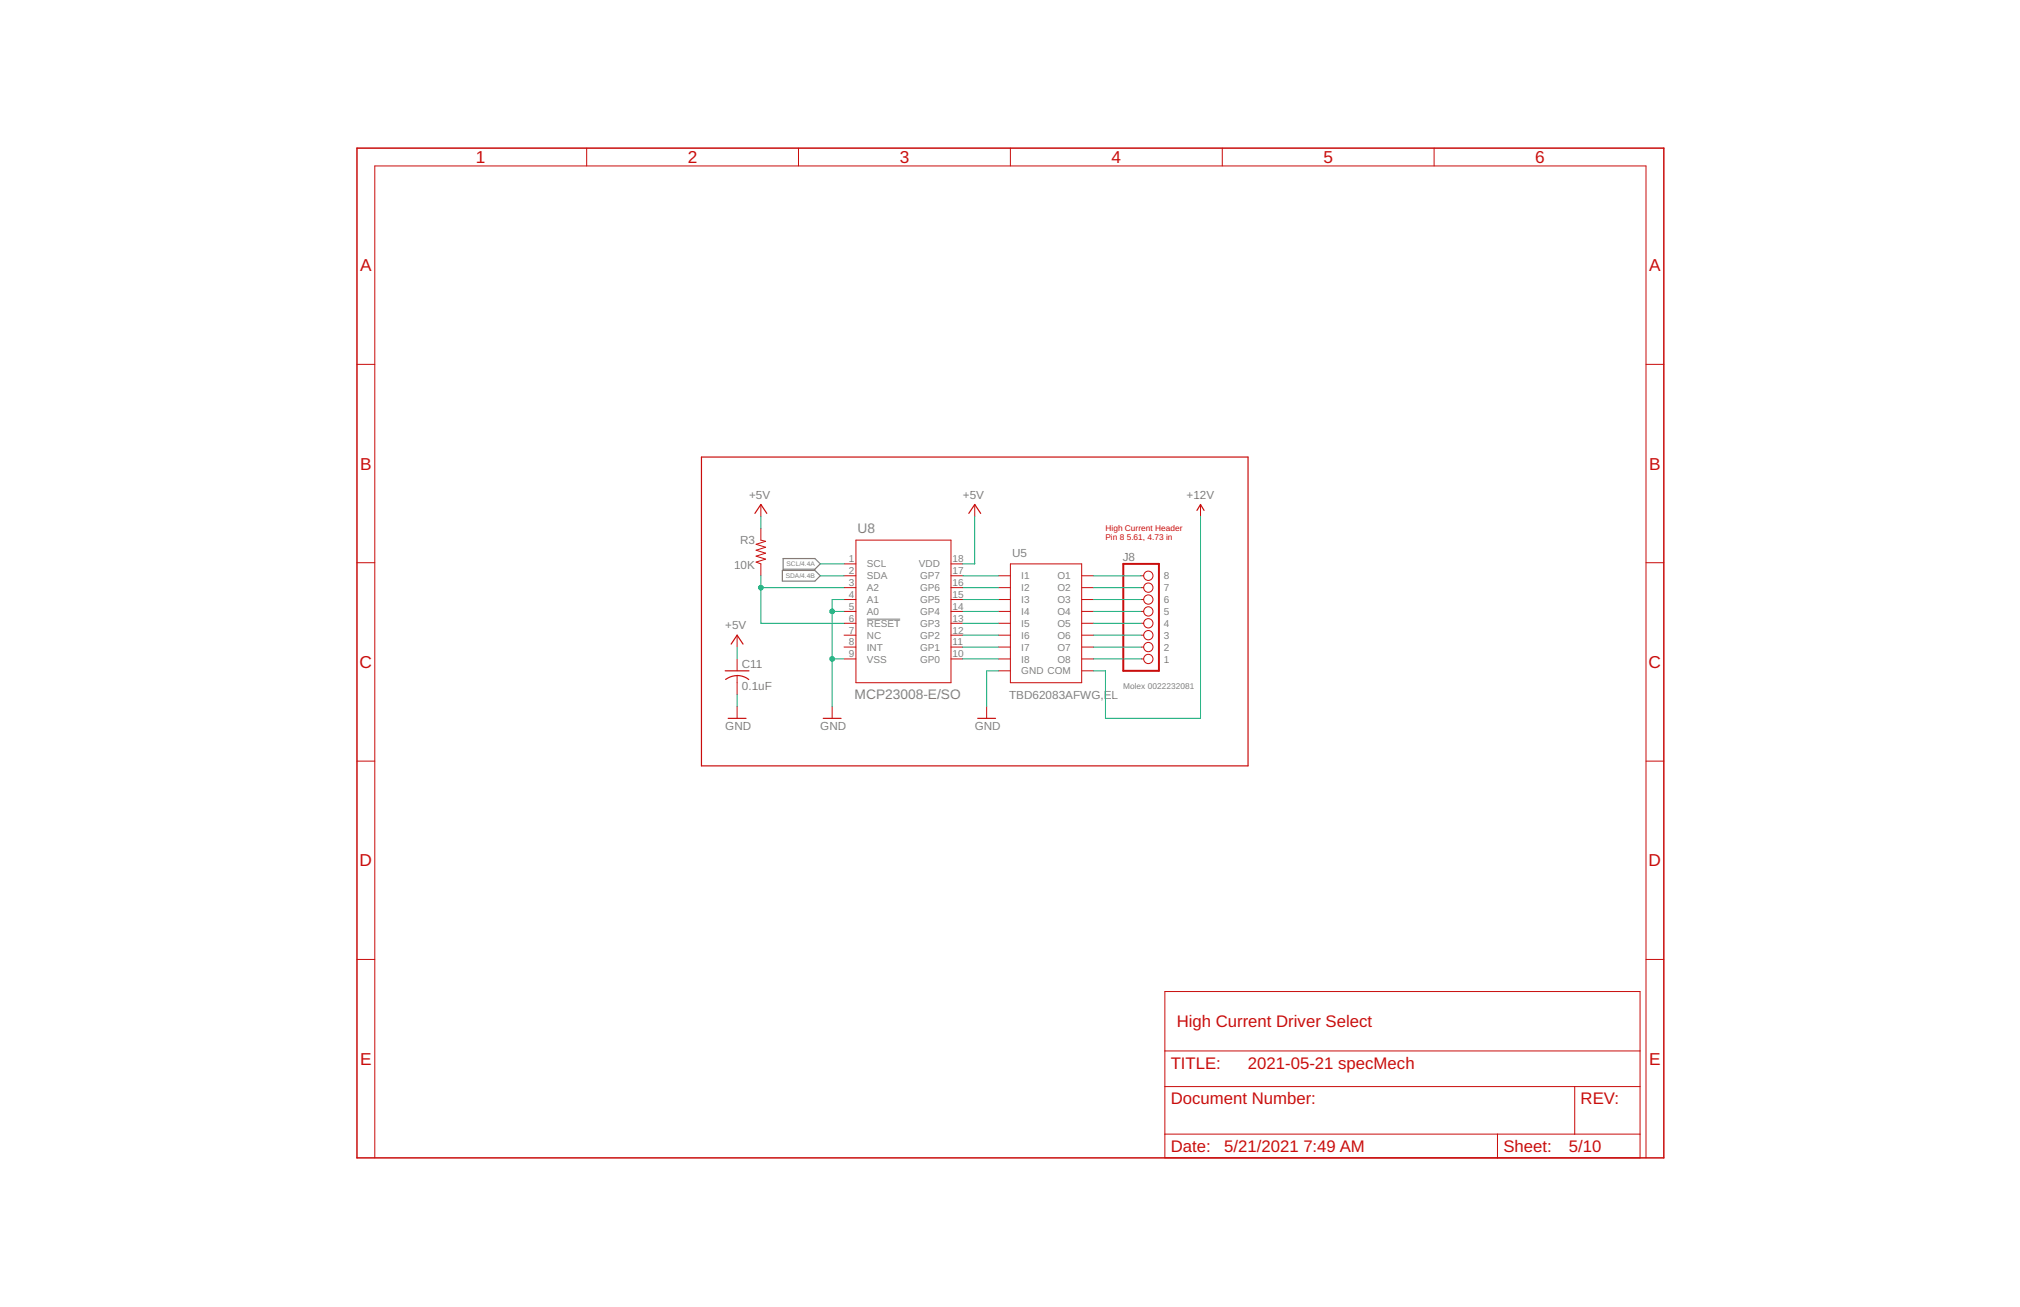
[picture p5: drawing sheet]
<svg xmlns="http://www.w3.org/2000/svg" width="432mm" height="279mm" viewBox="0 0 432 279" stroke-linecap="round" stroke-linejoin="round" font-family="sans-serif">
<path d="M185.3 132.4h7.1" fill="none" stroke="#808080" stroke-width=".21"/>
<path d="M167.4 119.4h6.8l1.1 1.1-1.1 1.2h-6.8zM167.2 121.9h7l1.1 1.2-1.1 1.1h-7z" fill="none" stroke="#808080" stroke-width=".25"/>
<g fill="none" stroke="#c90d0c" stroke-width=".21">
<path d="M125.4 31.7v3.8M170.7 31.7v3.8M216 31.7v3.8M261.3 31.7v3.8M306.6 31.7v3.8M76.3 77.9h3.8M351.9 77.9h3.8M162.6 112.9v2.6l1.1 .2-2.1 .7 2.1 .6-2.1 .6 2.1 .7-2.1 .6 2.1 .6-2.1 .7 1 .3v2.6M162.6 107.8v2.6M183 115.5h20.3v30.4h-20.3zM208.4 107.8v2.6M256.6 107.8v2.6"/>
<path d="M76.3 120.3h3.8M157.6 135.8v2.5M180.4 123.1h2.6M180.4 125.6h2.6M180.4 128.2h2.6M180.4 130.7h2.6M180.4 133.2h2.6M180.4 135.8h2.6M180.4 138.3h2.6M180.4 120.5h2.6M203.3 123.1h2.5M203.3 125.6h2.5"/>
<path d="M203.3 128.2h2.5M203.3 130.7h2.5M203.3 133.2h2.5M203.3 135.8h2.5M203.3 138.3h2.5M203.3 120.5h2.5M213.4 123.1h2.6M213.4 125.6h2.6M213.4 128.2h2.6M213.4 130.7h2.6M213.4 133.2h2.6M213.4 135.8h2.6"/>
<path d="M213.4 138.3h2.6M216 120.5h15.2v25.4h-15.2zM231.2 123.1h2.6M231.2 125.6h2.6M231.2 128.2h2.6M231.2 130.7h2.6M231.2 133.2h2.6M231.2 135.8h2.6M231.2 138.3h2.6M243.9 123.1h.6M243.9 125.6h.6M243.9 128.2h.6"/>
<path d="M243.9 130.7h.6M243.9 133.2h.6M243.9 135.8h.6M243.9 138.3h.6M351.9 120.3h3.8M157.6 140.9v2.5M157.6 144.4v4.1M157.6 151v2.6M177.9 151v2.6M180.4 140.9h2.6M203.3 140.9h2.5M210.9 151v2.6"/>
<path d="M213.4 140.9h2.6M213.4 143.4h2.6M231.2 140.9h2.6M231.2 143.4h2.6M243.9 140.9h.6M76.3 162.7h3.8M351.9 162.7h3.8M76.3 205.1h3.8M249 212h101.6v35.5h-101.6zM351.9 205.1h3.8M249 232.3h101.6M249 224.7h101.6"/>
<path d="M336.6 232.3v10.1M80.1 247.5v-212h271.8v212M249 242.4h101.6M320.1 242.4v5.1"/>
<circle cx="245.5" cy="123.1" r=".99"/>
<circle cx="245.5" cy="138.3" r=".99"/>
<circle cx="245.5" cy="130.7" r=".99"/>
<circle cx="245.5" cy="125.6" r=".99"/>
<circle cx="245.5" cy="133.2" r=".99"/>
<circle cx="245.5" cy="128.2" r=".99"/>
<circle cx="245.5" cy="135.8" r=".99"/>
<circle cx="245.5" cy="140.9" r=".99"/>
</g>
<path d="M149.9 97.7h116.9v66h-116.9zM161.4 109.7l1.2-1.9 1.3 1.9M207.1 109.7l1.3-1.9 1.2 1.9M255.9 109.1l.7-1.3 .8 1.3M156.3 137.7l1.3-1.9 1.2 1.9M155 143.4h5.1M155.1 145.2a4 4 0 0 1 5 .1M155.7 153.6h3.8M176 153.6h3.8M209 153.6h3.8" fill="none" stroke="#c90d0c" stroke-width=".25"/>
<path d="M240.1 120.5h7.6v22.9h-7.6z" fill="none" stroke="#c90d0c" stroke-width=".42"/>
<path d="M76.3 31.7h279.4v215.8h-279.4z" fill="none" stroke="#c90d0c" stroke-width=".32"/>
<g fill="none" stroke="#0dab76" stroke-width=".21">
<path d="M162.6 110.4v2.5M208.4 110.4v10.1h-2.6M256.6 110.4v43.2h-20.3v-10.2h-2.5M157.6 138.3v2.6M162.6 123.1v10.1h17.8M162.6 125.6h17.8M175.3 120.5h5.1M175.3 123.1h5.1M177.9 130.7h2.5M180.4 128.2h-2.5v22.8M205.8 128.2h7.6M205.8 130.7h7.6"/>
<path d="M205.8 123.1h7.6M205.8 125.6h7.6M205.8 133.2h7.6M205.8 135.8h7.6M205.8 138.3h7.6M233.8 128.2h10.1M233.8 130.7h10.1M233.8 123.1h10.1M233.8 125.6h10.1M233.8 133.2h10.1M233.8 135.8h10.1M233.8 138.3h10.1"/>
<path d="M157.6 148.5v2.5M177.9 140.9h2.5M205.8 140.9h7.6M213.4 143.4h-2.5v7.6M233.8 140.9h10.1"/>
</g>
<g fill="#0dab76" stroke="#0dab76" stroke-width=".21">
<circle cx="177.9" cy="130.7" r=".51"/>
<circle cx="177.9" cy="140.9" r=".51"/>
<circle cx="162.6" cy="125.6" r=".51"/>
</g>
<g font-size="3.7" fill="#c90d0c">
<text x="101.7" y="34.9">1</text>
<text x="147" y="34.9">2</text>
<text x="192.3" y="34.9">3</text>
<text x="237.6" y="34.9">4</text>
<text x="282.9" y="34.9">5</text>
<text x="328.2" y="34.9">6</text>
<text x="77" y="58">A</text>
<text x="352.5" y="58">A</text>
<text x="77" y="100.4">B</text>
<text x="352.5" y="100.4">B</text>
<text x="76.9" y="142.8">C</text>
<text x="352.4" y="142.8">C</text>
<text x="76.9" y="185.2">D</text>
<text x="352.4" y="185.2">D</text>
<text x="77" y="227.6">E</text>
<text x="352.5" y="227.6">E</text>
</g>
<g font-size="3.6" fill="#c90d0c">
<text x="251.5" y="219.6">High Current Driver Select</text>
<text x="250.3" y="228.5">TITLE:</text>
<text x="266.8" y="228.5">2021-05-21 specMech</text>
<text x="250.3" y="236.1">Document Number:</text>
<text x="337.9" y="236.1">REV:</text>
<text x="250.3" y="246.3">Date:</text>
<text x="261.7" y="246.3">5/21/2021</text>
<text x="278.6" y="246.3">7:49 AM</text>
<text x="321.4" y="246.3">Sheet:</text>
<text x="335.3" y="246.3">5/10</text>
</g>
<g font-size="2.9" fill="#808080">
<text x="183.3" y="114">U8</text>
<text x="182.7" y="149.5">MCP23008-E/SO</text>
</g>
<g font-size="2.5" fill="#808080">
<text x="160.1" y="106.6">+5V</text>
<text x="205.8" y="106.6">+5V</text>
<text x="253.7" y="106.6">+12V</text>
<text x="158.2" y="116.2">R3</text>
<text x="216.3" y="119.1">U5</text>
<text x="240" y="119.9">J8</text>
<text x="156.9" y="121.6">10K</text>
<text x="155" y="134.5">+5V</text>
<text x="158.6" y="142.8">C11</text>
<text x="158.6" y="147.6">0.1uF</text>
<text x="215.7" y="149.5">TBD62083AFWG,EL</text>
<text x="155" y="156.1">GND</text>
<text x="175.3" y="156.1">GND</text>
<text x="208.4" y="156.1">GND</text>
</g>
<g font-size="2.1" fill="#808080">
<text x="181.4" y="120.2">1</text>
<text x="181.4" y="122.7">2</text>
<text x="181.4" y="125.3">3</text>
<text x="185.3" y="121.3">SCL</text>
<text x="185.3" y="123.9">SDA</text>
<text x="196.4" y="121.3">VDD</text>
<text x="196.7" y="123.9">GP7</text>
<text x="203.6" y="125.3">16</text>
<text x="203.6" y="122.7">17</text>
<text x="203.6" y="120.2">18</text>
<text x="218.3" y="123.9">I1</text>
<text x="226" y="123.9">O1</text>
<text x="248.8" y="123.9">8</text>
<text x="181.4" y="127.8">4</text>
<text x="181.4" y="130.4">5</text>
<text x="185.3" y="126.4">A2</text>
<text x="185.3" y="128.9">A1</text>
<text x="185.3" y="131.5">A0</text>
<text x="196.7" y="131.5">GP4</text>
<text x="196.7" y="128.9">GP5</text>
<text x="196.7" y="126.4">GP6</text>
<text x="203.6" y="130.4">14</text>
<text x="203.6" y="127.8">15</text>
<text x="218.3" y="126.4">I2</text>
<text x="218.3" y="128.9">I3</text>
<text x="218.3" y="131.5">I4</text>
<text x="226" y="131.5">O4</text>
<text x="226" y="128.9">O3</text>
<text x="226" y="126.4">O2</text>
<text x="248.8" y="131.5">5</text>
<text x="248.8" y="128.9">6</text>
<text x="248.8" y="126.4">7</text>
<text x="181.4" y="132.9">6</text>
<text x="181.4" y="135.4">7</text>
<text x="181.4" y="138">8</text>
<text x="185.3" y="134">RESET</text>
<text x="185.3" y="136.5">NC</text>
<text x="196.7" y="136.5">GP2</text>
<text x="196.7" y="134">GP3</text>
<text x="203.6" y="138">11</text>
<text x="203.6" y="135.4">12</text>
<text x="203.6" y="132.9">13</text>
<text x="218.3" y="134">I5</text>
<text x="218.3" y="136.5">I6</text>
<text x="226" y="136.5">O6</text>
<text x="226" y="134">O5</text>
<text x="248.8" y="136.5">3</text>
<text x="248.8" y="134">4</text>
<text x="181.4" y="140.5">9</text>
<text x="185.3" y="139.1">INT</text>
<text x="185.3" y="141.6">VSS</text>
<text x="196.7" y="141.6">GP0</text>
<text x="196.7" y="139.1">GP1</text>
<text x="203.6" y="140.5">10</text>
<text x="218.3" y="139.1">I7</text>
<text x="218.3" y="141.6">I8</text>
<text x="226" y="141.6">O8</text>
<text x="226" y="139.1">O7</text>
<text x="248.8" y="141.6">1</text>
<text x="248.8" y="139.1">2</text>
<text x="218.3" y="144.2">GND COM</text>
</g>
<g font-size="1.8" fill="#c90d0c">
<text x="236.3" y="113.6">High Current Header</text>
<text x="236.3" y="115.5">Pin 8</text>
<text x="240.9" y="115.5">5.61, 4.73 in</text>
</g>
<text font-size="1.8" fill="#808080" x="240.1" y="147.2">Molex 0022232081</text>
<g font-size="1.4" fill="#808080">
<text x="168" y="123.6">SDA/4.4B</text>
<text x="168.1" y="121.1">SCL/4.4A</text>
</g>
</svg>
